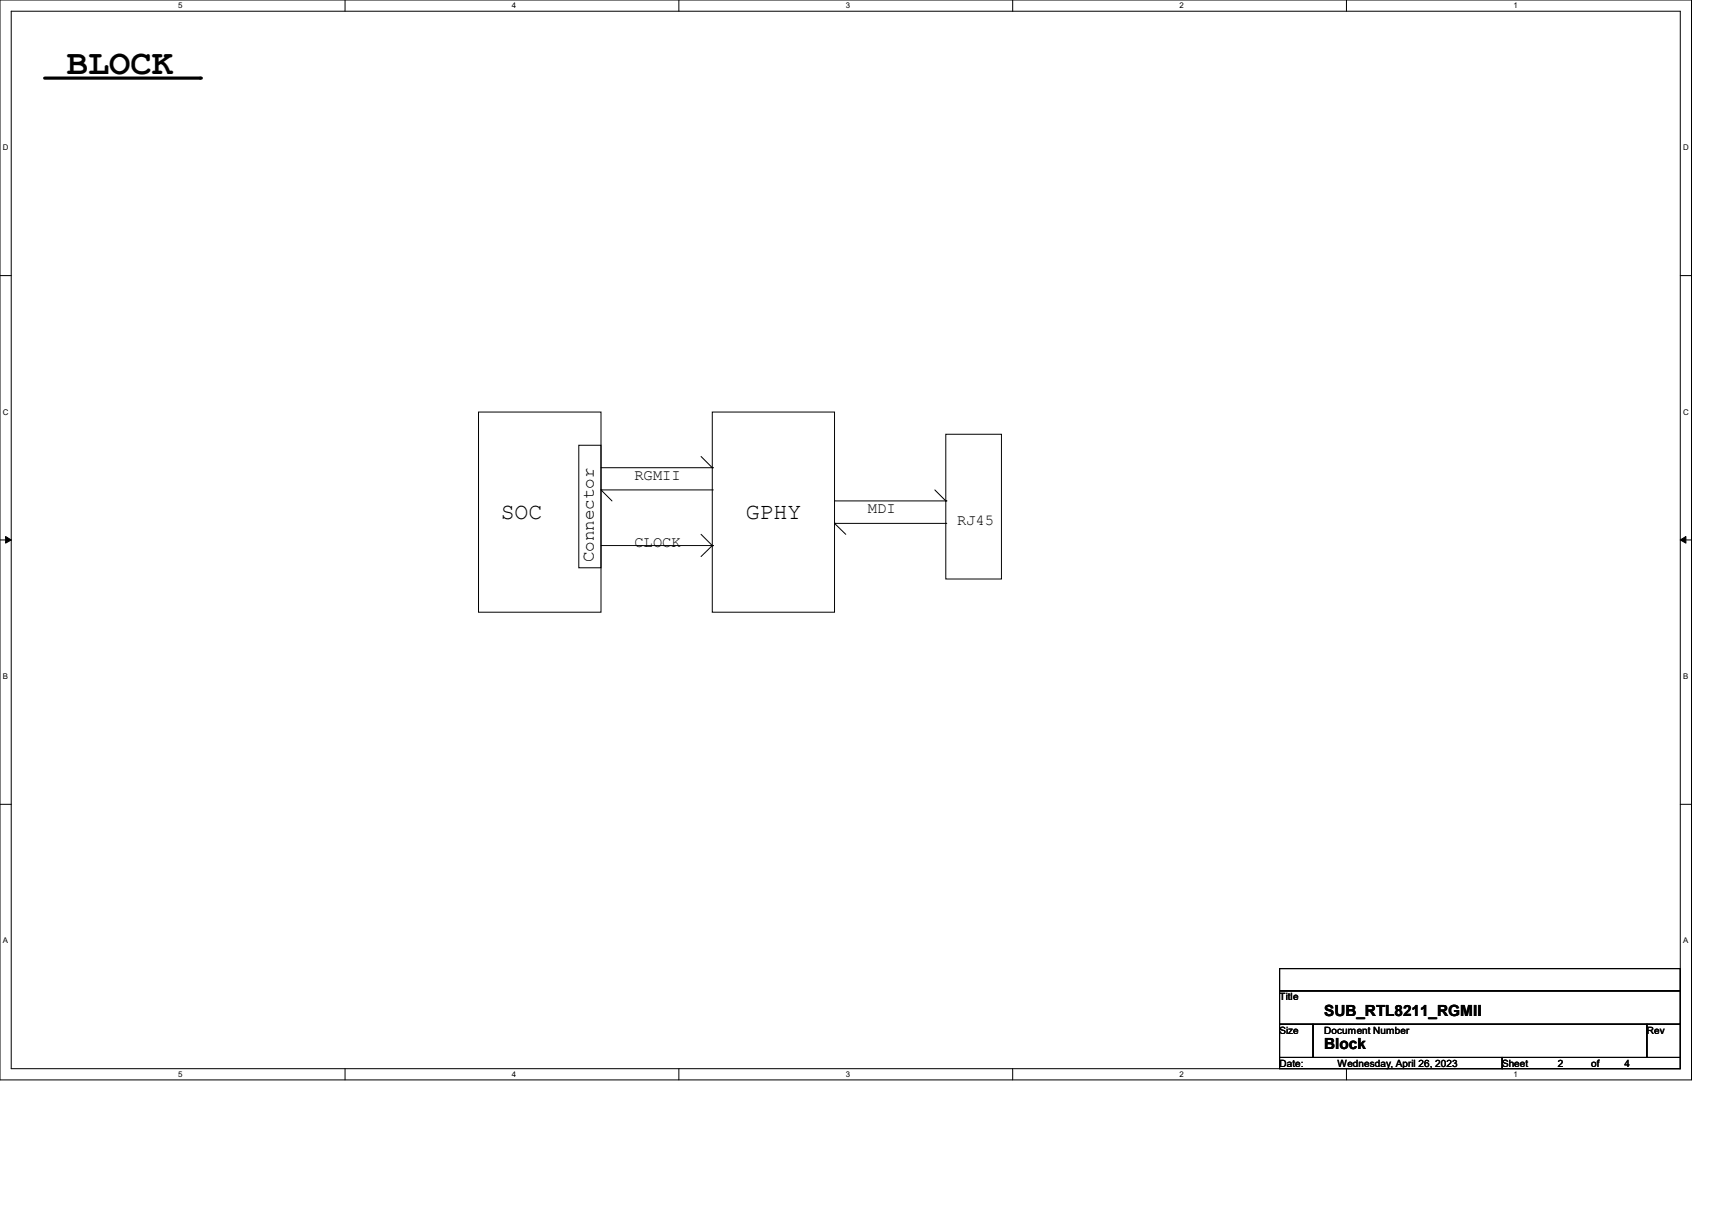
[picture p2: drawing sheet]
<svg xmlns="http://www.w3.org/2000/svg" width="297mm" height="210mm" viewBox="0 0 297 210" stroke-linecap="round" stroke-linejoin="round" font-family="sans-serif">
<path d="M0 0h293.5v187.3h-293.5zM1.9 1.9h289.6v183.4h-289.6z" fill="none" stroke="#000" stroke-width=".17"/>
<g fill="#fff">
<path d="M30.9 .2h.8v1.5h-.8z"/>
<path d="M30.9 185.5h.8v1.6h-.8z"/>
</g>
<path d="M59.9 0v1.9M59.9 185.3v2" fill="none" stroke="#000" stroke-width=".17"/>
<g fill="#fff">
<path d="M88.8 .2h.8v1.5h-.8z"/>
<path d="M88.8 185.5h.8v1.6h-.8z"/>
</g>
<path d="M117.8 0v1.9M117.8 185.3v2" fill="none" stroke="#000" stroke-width=".17"/>
<g fill="#fff">
<path d="M146.7 .2h.8v1.5h-.8z"/>
<path d="M146.7 185.5h.8v1.6h-.8z"/>
</g>
<path d="M175.7 0v1.9M175.7 185.3v2" fill="none" stroke="#000" stroke-width=".17"/>
<g fill="#fff">
<path d="M204.6 .2h.8v1.5h-.8z"/>
<path d="M204.6 185.5h.8v1.6h-.8z"/>
</g>
<path d="M233.6 0v1.9M233.6 185.3v2" fill="none" stroke="#000" stroke-width=".17"/>
<g fill="#fff">
<path d="M262.6 .2h.7v1.5h-.7z"/>
<path d="M262.6 185.5h.7v1.6h-.7z"/>
<path d="M.5 24.8h1v1.6h-1z"/>
<path d="M292 24.8h1v1.6h-1z"/>
<path d="M.5 70.7h1v1.5h-1z"/>
<path d="M292 70.7h1v1.5h-1z"/>
</g>
<path d="M0 47.8h1.9M291.5 47.8h2" fill="none" stroke="#000" stroke-width=".17"/>
<g fill="#fff">
<path d="M.5 116.5h.9v1.6h-.9z"/>
<path d="M292 116.5h.9v1.6h-.9z"/>
</g>
<path d="M0 93.6h1.9M291.5 93.6h2" fill="none" stroke="#000" stroke-width=".17"/>
<path d="M1 93l.9 .6-.9 .6zM291.5 93.6l1-.6v1.2z" fill="#000" stroke="#000" stroke-width=".17"/>
<g fill="#fff">
<path d="M.5 162.4h.9v1.5h-.9z"/>
<path d="M292 162.4h.9v1.5h-.9z"/>
</g>
<g fill="none" stroke="#000" stroke-width=".17">
<path d="M83 71.5h21.3v34.7h-21.3zM100.4 77.2h3.9v21.3h-3.9zM121.6 79.2l2 1.9M123.6 71.5h21.2v34.7h-21.2zM164.1 75.3h9.6v25.1h-9.6zM104.3 85h.1M104.3 81.1h19.3M104.3 94.6h19.3M104.3 85h19.3M104.3 85l1.9 1.9M121.6 92.7l2 1.9M123.6 81.1h.1"/>
<path d="M123.6 94.6h.1M123.6 85h.1M123.6 94.6l-2 1.9M144.8 90.8h.1M144.8 86.9h19.3M144.8 90.8h19.3M144.8 90.8l1.9 1.9M162.2 85l1.9 1.9M164.1 86.9h.1M164.1 90.8h.1M0 139.5h1.9M291.5 139.5h2"/>
<path d="M222 168h69.5v3.8h-69.5zM222 171.8h69.5v5.8h-69.5zM222 177.6h5.8v5.8h-5.8zM227.8 177.6h57.9v5.8h-57.9zM285.7 177.6h5.8v5.8h-5.8zM222 183.4h38.6v1.9h-38.6zM260.6 183.4h30.9v1.9h-30.9z"/>
</g>
<path d="M7.7 13.5h27.1" fill="none" stroke="#000" stroke-width=".55"/>
<circle cx="34.8" cy="13.5" r=".28" fill="#000"/>
<text font-size="6.1" x="11.6" y="12.9">BLOCK</text>
<g font-size="4">
<text x="86.9" y="90.1">SOC</text>
<text x="129.4" y="90.1">GPHY</text>
</g>
<text font-size="3" x="103" y="97.5" transform="rotate(-90 103 97.5)">Connector</text>
<g font-size="2.7">
<text x="110.1" y="83.3">RGMII</text>
<text x="150.6" y="89">MDI</text>
<text x="110.1" y="94.8">CLOCK</text>
<text x="166" y="91">RJ45</text>
<text x="229.7" y="176.2">SUB_RTL8211_RGMII</text>
<text x="229.7" y="182">Block</text>
</g>
<g font-size="1.7">
<text x="222" y="173.4">Title</text>
<text x="222" y="179.2">Size</text>
<text x="229.7" y="179.2">Document Number</text>
<text x="285.7" y="179.2">Rev</text>
<text x="222" y="185">Date:</text>
<text x="232.1" y="185">Wednesday, April 26, 2023</text>
<text x="260.6" y="185">Sheet</text>
<text x="270.2" y="185">2</text>
<text x="276" y="185">of</text>
<text x="281.8" y="185">4</text>
</g>
<g font-size="1.4">
<text x="30.9" y="1.4">5</text>
<text x="88.8" y="1.4">4</text>
<text x="146.7" y="1.4">3</text>
<text x="204.6" y="1.4">2</text>
<text x="262.6" y="1.4">1</text>
<text x=".5" y="26.1">D</text>
<text x="292" y="26.1">D</text>
<text x=".5" y="71.9">C</text>
<text x="292" y="71.9">C</text>
<text x=".5" y="117.8">B</text>
<text x="292" y="117.8">B</text>
<text x=".5" y="163.6">A</text>
<text x="292" y="163.6">A</text>
<text x="30.9" y="186.8">5</text>
<text x="88.8" y="186.8">4</text>
<text x="146.7" y="186.8">3</text>
<text x="204.6" y="186.8">2</text>
<text x="262.6" y="186.8">1</text>
</g>
</svg>
